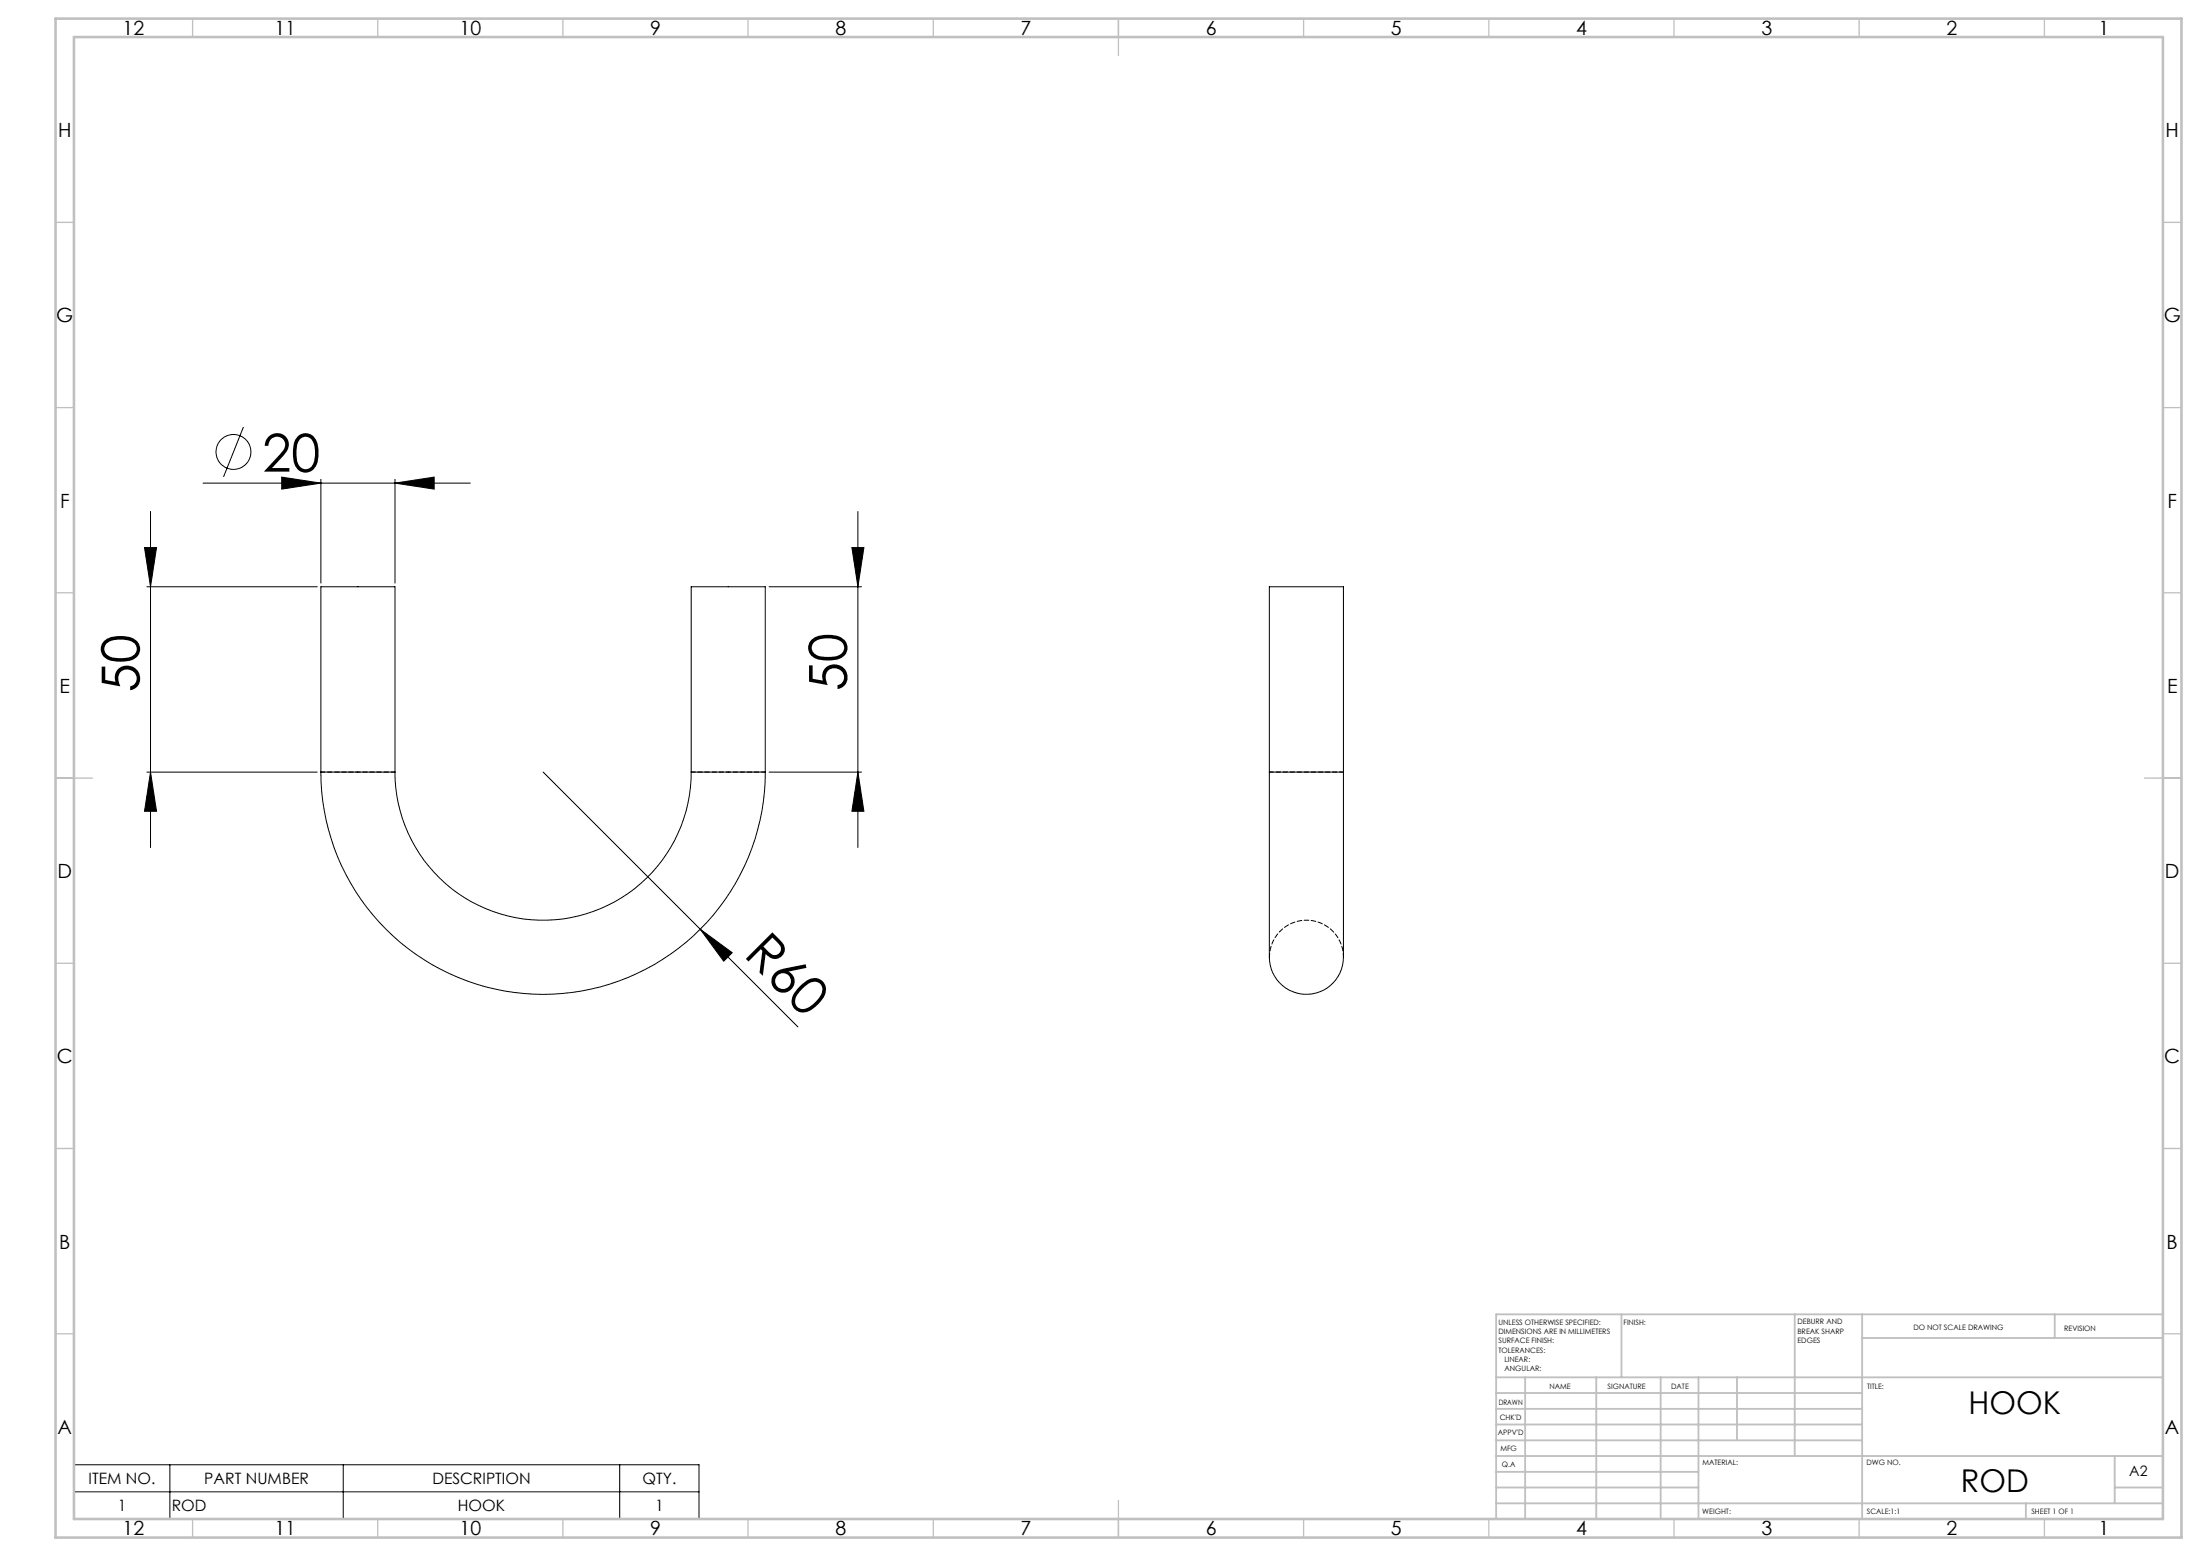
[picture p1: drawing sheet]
<svg xmlns="http://www.w3.org/2000/svg" width="594mm" height="420mm" viewBox="0 0 594 420" stroke-linecap="round" stroke-linejoin="round" font-family="sans-serif">
<g fill="none" stroke="#000" stroke-width=".27">
<path d="M65.7 115.3l-5.3 13.4M40.6 138.1v90.7M54.8 130.4h72.2M76.1 128.8l10.5 1.6-10.5 1.6zM86.6 129.4v28M106.6 130.4l10.6-1.6v3.2zM106.6 129.4v28M231.6 138.1v90.7M39 147.8h3.3l-1.7 10.6zM39.7 158.4h46M207.6 158.4h25M230 147.8h3.3l-1.7 10.6z"/>
<path d="M39.7 208.4h46M40.6 208.4l1.7 10.6h-3.3zM86.6 208.4a60 60 0 0 0 60 60 60 60 0 0 0 60-60M86.6 208.4v-50h20v50M86.6 208.4h20M106.6 208.4a40 40 0 0 0 40 40 40 40 0 0 0 40-40M146.6 208.4l42.5 42.4M186.6 208.4v-50h20v50M186.6 208.4h20M207.6 208.4h25M231.6 208.4l1.7 10.6h-3.3zM342.7 208.4v48a10.3 10.3 0 0 0 10.6 12 10.4 10.4 0 0 0 9.4-12v-48"/>
<path d="M342.7 208.4v-50h20v50M342.7 208.4h20M189.1 250.8l8.6 6.4-2.3 2.3zM189.1 250.8l26.3 26.4M20 395.4h168.7v14.6h-168.7zM45.9 395.4v14.6M92.7 395.4v14.6M167.3 395.4v14.6M20 402.7h168.7"/>
<circle cx="63" cy="122" r="4.7"/>
</g>
<g fill="none" stroke="#c0c0c0" stroke-width=".35">
<path d="M52 5v5M102 5v5M152 5v5M202 5v5M252 5v5M302 5v10M352 5v5M402 5v5M452 5v5M502 5v5M552 5v5M15 60h5"/>
<path d="M584 60h5M15 110h5M584 110h5M15 160h5M584 160h5M15 210h10M579 210h10M15 260h5M584 260h5M15 310h5M584 310h5M15 360h5"/>
<path d="M584 360h5M52 410v5M102 410v5M152 410v5M202 410v5M252 410v5M302 405v10M352 410v5M402 410v5M452 410v5M502 410v5M552 410v5"/>
</g>
<g fill="none" stroke="#c0c0c0" stroke-width=".5">
<path d="M437.8 354.8v17M484.6 354.8v38.2M502.8 354.8v55.2M554.8 354.8v6.4M584 354.8h-180v55.2M404 371.8h180M404 376h98.8M411.8 371.8v38.2M431 371.8v38.2M448.4 371.8v38.2M458.6 371.8v38.2M469 371.8v17"/>
<path d="M502.8 361.2h81.2M404 388.8h98.8M404 384.5h98.8M404 380.3h98.8M404 397.3h54.6M404 393h180M571 393v12.8M404 405.8h180M404 401.5h54.6M547 405.8v4.2M571 401.5h13"/>
</g>
<path d="M15 5h574v410h-574zM20 10h564v400h-564z" fill="none" stroke="#c0c0c0" stroke-width=".7"/>
<g fill="#000">
<path d="M189.1 250.8l8.6 6.4-2.3 2.3z"/>
<path d="M106.6 130.4l10.6-1.6v3.2zM76.1 128.8l10.5 1.6-10.5 1.6z"/>
<path d="M39 147.8h3.3l-1.7 10.6zM40.6 208.4l1.7 10.6h-3.3z"/>
<path d="M231.6 208.4l1.7 10.6h-3.3zM230 147.8h3.3l-1.7 10.6z"/>
</g>
<path d="M106.7 208.4h-20M186.7 208.4h20M342.7 208.4h20M342.7 258.4a10 10 0 0 1 10-10 10 10 0 0 1 10 10" fill="none" stroke="#000" stroke-width=".27" stroke-dasharray="1.3 .6" stroke-dashoffset=".2"/>
<g font-size="14.1">
<text x="70.8" y="127.3">20</text>
<text x="37.6" y="186.9" transform="rotate(-90 37.6 186.9)">50</text>
<text x="228.6" y="186.5" transform="rotate(-90 228.6 186.5)">50</text>
<text x="200.5" y="257.9" transform="rotate(45 200.5 257.9)">R60</text>
</g>
<g font-size="8.5">
<text x="531.5" y="381.8">HOOK</text>
<text x="529.4" y="402.7">ROD</text>
</g>
<g font-size="5.3">
<text x="33.1" y="9.5">12</text>
<text x="74.1" y="9.5">11</text>
<text x="124.1" y="9.5">10</text>
<text x="175.6" y="9.5">9</text>
<text x="225.6" y="9.5">8</text>
<text x="275.6" y="9.5">7</text>
<text x="325.6" y="9.5">6</text>
<text x="375.6" y="9.5">5</text>
<text x="425.6" y="9.5">4</text>
<text x="475.6" y="9.5">3</text>
<text x="525.6" y="9.5">2</text>
<text x="566.6" y="9.5">1</text>
<text x="15.7" y="37">H</text>
<text x="584.7" y="37">H</text>
<text x="15.2" y="87">G</text>
<text x="584.2" y="87">G</text>
<text x="16.2" y="137">F</text>
<text x="585.2" y="137">F</text>
<text x="16.1" y="187">E</text>
<text x="585.1" y="187">E</text>
<text x="15.5" y="237">D</text>
<text x="584.5" y="237">D</text>
<text x="15.4" y="287">C</text>
<text x="584.4" y="287">C</text>
<text x="16" y="337">B</text>
<text x="585" y="337">B</text>
<text x="15.5" y="387">A</text>
<text x="584.5" y="387">A</text>
<text x="33.1" y="414.5">12</text>
<text x="74.1" y="414.5">11</text>
<text x="124.1" y="414.5">10</text>
<text x="175.6" y="414.5">9</text>
<text x="225.6" y="414.5">8</text>
<text x="275.6" y="414.5">7</text>
<text x="325.6" y="414.5">6</text>
<text x="375.6" y="414.5">5</text>
<text x="425.6" y="414.5">4</text>
<text x="475.6" y="414.5">3</text>
<text x="525.6" y="414.5">2</text>
<text x="566.6" y="414.5">1</text>
</g>
<g font-size="4.2">
<text x="23.9" y="400.5">ITEM NO.</text>
<text x="55.2" y="400.5">PART NUMBER</text>
<text x="116.7" y="400.5">DESCRIPTION</text>
<text x="173.5" y="400.5">QTY.</text>
<text x="31.8" y="407.9">1</text>
<text x="46.4" y="407.9">ROD</text>
<text x="123.6" y="407.9">HOOK</text>
<text x="176.9" y="407.9">1</text>
</g>
<text font-size="3.9" x="574.9" y="398.5">A2</text>
<g font-size="2">
<text x="404.6" y="357.6">UNLESS OTHERWISE SPECIFIED:</text>
<text x="438.4" y="357.6">FINISH:</text>
<text x="485.3" y="357.5">DEBURR AND</text>
<text x="485.3" y="360">BREAK SHARP</text>
<text x="516.6" y="359">DO NOT SCALE DRAWING</text>
<text x="557.3" y="359.2">REVISION</text>
<text x="404.6" y="360.1">DIMENSIONS ARE IN MILLIMETERS</text>
<text x="404.6" y="362.6">SURFACE FINISH:</text>
<text x="404.6" y="365.1">TOLERANCES:</text>
<text x="485.3" y="362.5">EDGES</text>
<text x="406.2" y="367.6">LINEAR:</text>
<text x="406.2" y="370.1">ANGULAR:</text>
<text x="418.3" y="375">NAME</text>
<text x="434" y="374.9">SIGNATURE</text>
<text x="451.2" y="374.9">DATE</text>
<text x="504.1" y="374.9">TITLE:</text>
<text x="404.6" y="379.1">DRAWN</text>
<text x="404.9" y="383.3">CHK'D</text>
<text x="404.4" y="387.4">APPV'D</text>
<text x="405.1" y="391.8">MFG</text>
<text x="405.5" y="396">Q.A</text>
<text x="459.6" y="395.5">MATERIAL:</text>
<text x="504" y="395.5">DWG NO.</text>
<text x="459.6" y="408.5">WEIGHT:</text>
<text x="504.1" y="408.6">SCALE:1:1</text>
<text x="548.5" y="408.6">SHEET 1 OF 1</text>
</g>
</svg>
